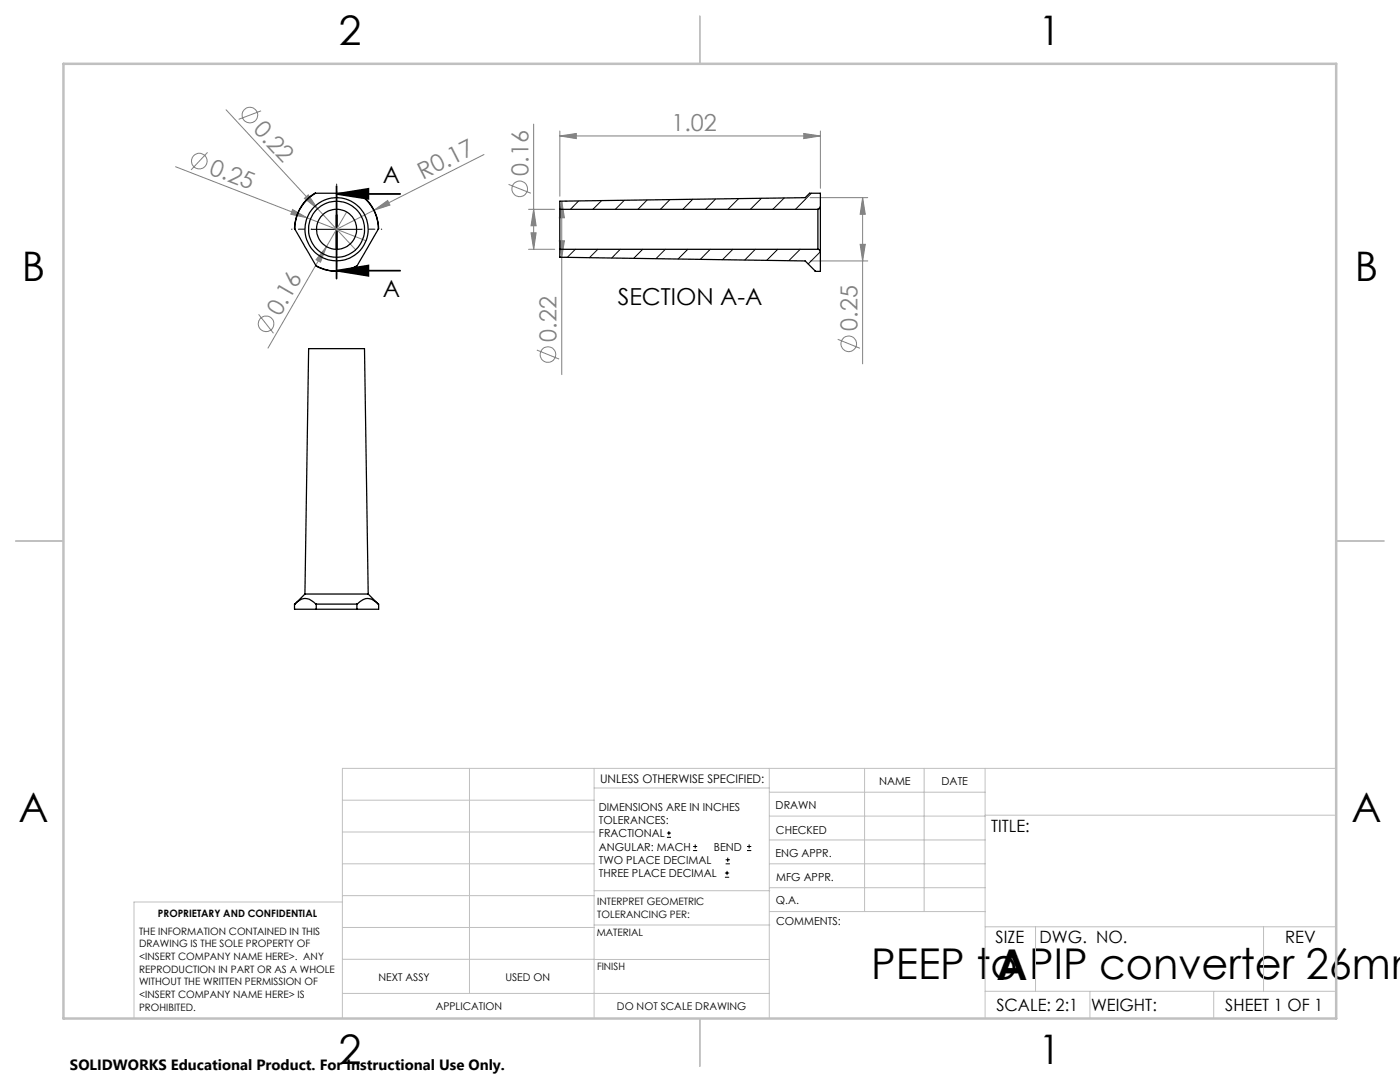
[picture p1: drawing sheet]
<svg xmlns="http://www.w3.org/2000/svg" width="279mm" height="216mm" viewBox="0 0 279 216" stroke-linecap="round" stroke-linejoin="round" font-family="sans-serif">
<g fill="none" stroke="#808080" stroke-width=".2">
<path d="M35 33.3l26.3 10.2M41.4 30.4l-3.3 3.5M45.1 21.9l25.9 27.9M52.1 22.1l-4.5 1.7M60.7 39.6l.8-.7 1.9 2.8zM96.6 30.8l-29.4 15M101.5 36.8l4.4 1.8M106.5 24.8v24.9M111.7 27.1l3.3-.5v1.1zM111.7 26.1v13.1M111.7 27.1h52M160.4 26.6l3.3 .5-3.3 .6z"/>
<path d="M161.7 39.4h11.5M163.7 26.1v11.5M172.2 39.4v33.2M172.2 39.4l.5 3.4h-1zM58.4 41.8l2.9 1.7-3.3-.7zM61.3 43.5l11.8 4.5M65.2 49.2l-1.2 3.1-.9-.5zM65.2 49.2l-11.7 20.3M69.2 42.3l-4 6.9M74.6 41.9l2.8-1.9 .4 .9zM105.5 41.8h5.2M105.5 49.7h5.2"/>
<path d="M106 46.5h1l-.5 3.2zM106.5 41.8l.5 3.2h-1zM111.6 48h1l-.5 3.3zM112.1 40.1v34.7M112.1 40.1l.5 3.4h-1zM112.7 40.1h.4M112.7 51.3h.4M161.7 52.1h11.5M171.7 48.8h1l-.5 3.3zM51.6 62.7l3 3.8M107.1 69.9l4.5 1.7M167.2 67.7l4.4 1.8"/>
<circle cx="39.8" cy="32.1" r="1.56"/>
<circle cx="49.9" cy="23" r="1.56"/>
<circle cx="103.7" cy="37.7" r="1.55"/>
<circle cx="53.1" cy="64.6" r="1.55"/>
<circle cx="109.4" cy="70.7" r="1.55"/>
<circle cx="169.4" cy="68.6" r="1.55"/>
</g>
<g fill="none" stroke="#000" stroke-width=".2">
<path d="M62.2 45.8h10M67.2 40.7v10.1M133.1 167.1h.8M133.1 166.2h.8M133.5 165.8v.9M138.3 169.7h.8M138.3 168.9h.8M138.7 168.5v.8M144.7 175h.8M144.7 174.2h.8M144.8 172.4h.9M144.8 171.6h.9"/>
<path d="M145.1 173.8v.8M145.2 171.1v.9M149.1 169.7h.8M149.1 168.9h.8M149.5 168.5v.8"/>
</g>
<path d="M67.2 38.7l6.3-1v2zM67.2 38.7h12.7M67.2 37.1v18.5M67.2 54l6.3-1v2zM67.2 54h12.7" fill="none" stroke="#000" stroke-width=".35"/>
<path d="M62.2 45.7h-4M67.2 40.7v-4M67.2 50.7v4M72.2 45.7h4" fill="none" stroke="#000" stroke-width=".2" stroke-dasharray="15.2 1.3 1.3 1.3" stroke-dashoffset="15.1"/>
<g fill="none" stroke="#c0c0c0" stroke-width=".2">
<path d="M68.3 159.7h50.3M93.7 153.3v44.9M118.6 153.3v49.9M118.6 157.2h34.9M153.5 153.3v49.9M153.5 158.1h43.1M172.5 153.3v28.6M184.4 153.3v28.6M196.6 153.3v49.9M266.7 153.3h-198.4v49.9M68.3 178.7h50.3M68.3 172.4h50.3"/>
<path d="M68.3 166h50.3M68.3 180h-41.6v23.2M118.6 177.7h35M153.5 167.6h43.1M153.5 162.8h43.1M153.5 172.4h43.1M153.5 177.1h43.1M196.6 162.7h70.1M68.3 198.2h85.2M68.3 191.4l85.2 .1M68.3 185.1h50.3M118.6 184.6h35"/>
<path d="M153.6 181.9h43M196.6 197.8h70.1M196.6 184.9h70.1M206.7 184.9v12.9M217.5 197.8v5.4M242.2 197.8v5.4M252.2 184.9v12.9"/>
</g>
<path d="M139.7 3.2v9.5M3.1 107.9h9.6M266.7 107.9h9.5M139.7 203.2v9.6" fill="none" stroke="#c0c0c0" stroke-width=".25"/>
<path d="M12.7 12.7h254v190.5h-254z" fill="none" stroke="#c0c0c0" stroke-width=".5"/>
<path d="M67.2 38.7l6.3-1v2zM67.2 54l6.3-1v2z" fill="#000"/>
<g fill="#808080">
<path d="M60.7 39.6l.8-.7 1.9 2.8z"/>
<path d="M58.4 41.8l2.9 1.7-3.3-.7z"/>
<path d="M74.6 41.9l2.8-1.9 .4 .9z"/>
<path d="M65.2 49.2l-1.2 3.1-.9-.5z"/>
<path d="M111.7 27.1l3.3-.5v1.1zM160.4 26.6l3.3 .5-3.3 .6z"/>
<path d="M106.5 41.8l.5 3.2h-1zM106 46.5h1l-.5 3.2zM112.1 40.1l.5 3.4h-1zM111.6 48h1l-.5 3.3zM172.2 39.4l.5 3.4h-1zM171.7 48.8h1l-.5 3.3z"/>
</g>
<g fill="none" stroke="#000" stroke-width=".25">
<path d="M63 38.6a8.4 8.4 0 0 0-4.2 7.1M63 38.6h8.4M63 38.6a7.9 7.9 0 0 0-4.2 7.1M71.4 38.6a8.4 8.4 0 0 1 4.1 7.1M71.4 38.6a7.9 7.9 0 0 1 4.1 7.1M58.8 45.7l4.2 7.3M63 53a8.3 8.3 0 0 0 8.3 0M63 53a7.9 7.9 0 0 0 8.3 0M75.5 45.7l-4.2 7.3M111.7 41.8v7.9M111.7 49.7v1.6l49 .8 2 2.1h1v-4M111.7 49.7h51.5"/>
<path d="M111.7 41.8h51.5M163.2 49.7l.4 .2 .1 .3M163.2 41.8v7.9M163.7 41.2l-.1 .4-.4 .2M163.7 41.2v9M163.7 41.2v-2.6h-2.1l-.9 .8-49 .7v1.7M60.9 118.5h12.6M60.9 118.5l.7-48.9h11.1l.8 48.9M60.9 118.5l-2.1 2M73.5 118.5l2 2M58.8 120.5a2.51 2.51 0 0 1 4.2 0h.1M58.8 120.5v1.1h4.3"/>
<path d="M63.1 120.5h8.1M63.1 121.6h8.1M63.1 120.5v1.1M71.2 120.5a2.56 2.56 0 0 1 3.4-.7l.9 .7M71.2 120.5v1.1M75.5 120.5l.1 1.1h-4.4"/>
<circle cx="67.2" cy="45.8" r="4"/>
<circle cx="67.2" cy="45.7" r="5.6"/>
<circle cx="67.2" cy="45.7" r="6.3"/>
</g>
<g fill="none" stroke="#000" stroke-width=".2">
<path d="M124.6 40l-1.8 1.8M129.2 39.9l-1.9 1.9M133.7 39.8l-1.9 2M138.3 39.8l-2 2M142.8 39.7l-2 2.1M147.4 39.7l-2.1 2.1M151.9 39.6l-2.1 2.2M156.5 39.5l-2.3 2.3M161.9 38.6l-3.2 3.2M114.8 49.7l-1.6 1.7M115.5 40.1l-1.7 1.7M119.3 49.7l-1.7 1.7"/>
<path d="M120.1 40l-1.8 1.8M123.8 49.7l-1.7 1.8M128.3 49.7l-1.8 1.8M132.8 49.7l-1.9 1.9M137.3 49.7l-2 2M141.7 49.7l-1.9 2.1M146.3 49.7l-2.1 2.1M150.7 49.7l-2.1 2.2M155.2 49.7l-2.2 2.2M159.7 49.7l-2.3 2.3M163.7 41.3l-.5 .5M163.7 50.2l-2.4 2.5"/>
</g>
<g font-size="8.5">
<text x="173.9" y="195.4">PEEP to PIP converter 26mm</text>
<text x="198.9" y="195.5">A</text>
</g>
<g font-size="8.1">
<text x="67.6" y="8.9">2</text>
<text x="207.3" y="8.9">1</text>
<text x="4.4" y="56.2">B</text>
<text x="270.4" y="56.2">B</text>
<text x="3.7" y="164.1">A</text>
<text x="269.7" y="164.1">A</text>
<text x="67.6" y="212.4">2</text>
<text x="207.3" y="212.4">1</text>
</g>
<g font-size="4.7" fill="#808080">
<text x="50.4" y="26" transform="rotate(47 50.4 26)">0.22</text>
<text x="134" y="26.1">1.02</text>
<text x="41.6" y="34.7" transform="rotate(21 41.6 34.7)">0.25</text>
<text x="84.4" y="35.9" transform="rotate(-27 84.4 35.9)">R0.17</text>
<text x="105.4" y="35.1" transform="rotate(-90 105.4 35.1)">0.16</text>
<text x="55.9" y="63.2" transform="rotate(-60 55.9 63.2)">0.16</text>
<text x="111.1" y="68.2" transform="rotate(-90 111.1 68.2)">0.22</text>
<text x="171.1" y="66" transform="rotate(-90 171.1 66)">0.25</text>
</g>
<g font-size="4.7">
<text x="76.4" y="36.6">A</text>
<text x="76.4" y="59.3">A</text>
<text x="123.3" y="60.9">SECTION A-A</text>
</g>
<g font-size="3.4">
<text x="197.8" y="166">TITLE:</text>
<text x="198.7" y="188.1">SIZE</text>
<text x="207.5" y="188.1">DWG. NO.</text>
<text x="256.5" y="188.2">REV</text>
<text x="198.8" y="201.7">SCALE: 2:1</text>
<text x="217.7" y="201.8">WEIGHT:</text>
<text x="244.5" y="201.7">SHEET 1 OF 1</text>
</g>
<text font-size="3" x="14" y="213.5">SOLIDWORKS Educational Product. For Instructional Use Only.</text>
<text font-size="2.4" x="119.8" y="156.2">UNLESS OTHERWISE SPECIFIED:</text>
<g font-size="2.2">
<text x="119.5" y="161.8">DIMENSIONS ARE IN INCHES</text>
<text x="154.8" y="161.4">DRAWN</text>
<text x="175.4" y="156.6">NAME</text>
<text x="187.9" y="156.7">DATE</text>
<text x="119.5" y="164.4">TOLERANCES:</text>
<text x="119.5" y="167.1">FRACTIONAL</text>
<text x="154.9" y="166.3">CHECKED</text>
<text x="119.5" y="169.7">ANGULAR: MACH</text>
<text x="119.5" y="172.4">TWO PLACE DECIMAL</text>
<text x="142.5" y="169.7">BEND</text>
<text x="154.8" y="171">ENG APPR.</text>
<text x="119.5" y="175">THREE PLACE DECIMAL</text>
<text x="154.9" y="175.7">MFG APPR.</text>
<text x="154.9" y="180.4">Q.A.</text>
<text x="154.9" y="184.6">COMMENTS:</text>
</g>
<g font-size="2.1">
<text x="75.5" y="195.7">NEXT ASSY</text>
<text x="100.9" y="195.7">USED ON</text>
<text x="86.9" y="201.5">APPLICATION</text>
<text x="123.1" y="201.6">DO NOT SCALE DRAWING</text>
</g>
<g font-size="2">
<text x="31.5" y="182.9">PROPRIETARY AND CONFIDENTIAL</text>
<text x="119.2" y="180.6">INTERPRET GEOMETRIC</text>
<text x="119.2" y="183.1">TOLERANCING PER:</text>
<text x="27.8" y="186.5">THE INFORMATION CONTAINED IN THIS</text>
<text x="27.8" y="189">DRAWING IS THE SOLE PROPERTY OF</text>
<text x="27.8" y="191.6">&lt;INSERT COMPANY NAME HERE&gt;. ANY</text>
<text x="119.1" y="186.7">MATERIAL</text>
<text x="27.8" y="194.1">REPRODUCTION IN PART OR AS A WHOLE</text>
<text x="27.8" y="196.6">WITHOUT THE WRITTEN PERMISSION OF</text>
<text x="119.1" y="193.5">FINISH</text>
<text x="27.8" y="199.1">&lt;INSERT COMPANY NAME HERE&gt; IS</text>
<text x="27.8" y="201.7">PROHIBITED.</text>
</g>
</svg>
